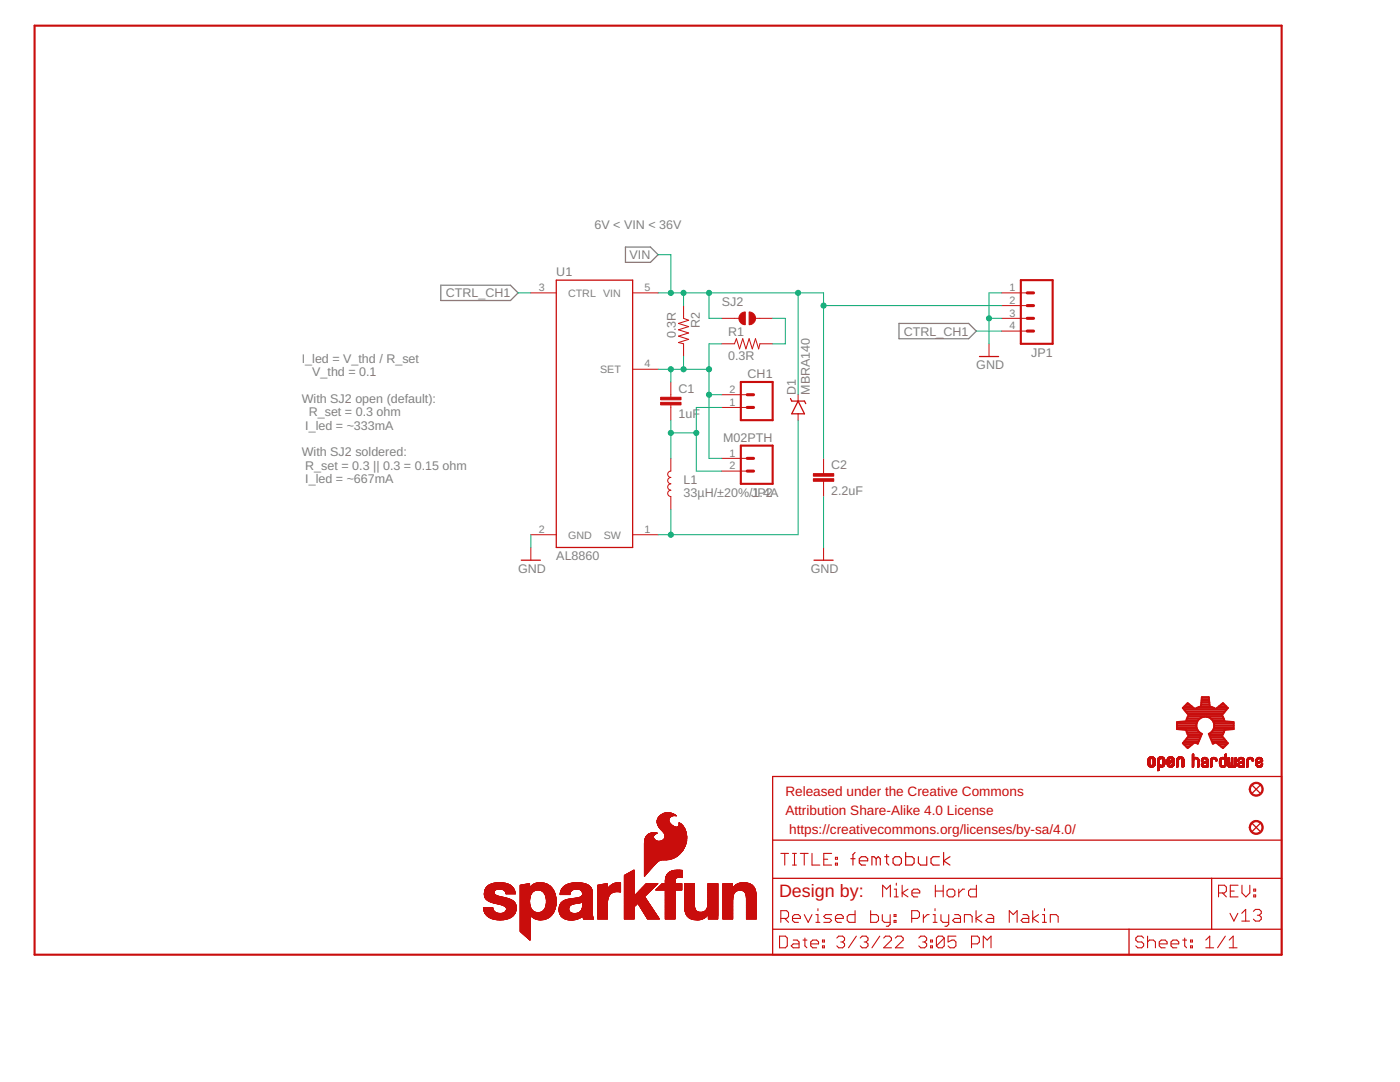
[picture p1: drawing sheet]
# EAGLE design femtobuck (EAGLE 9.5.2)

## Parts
C1  1uF  1.0UF50V10%(1206)  [1206-CAP]
C2  2.2uF  2.2UF50V10%(1206)  [1206-CAP]
CH1  CONN_023.5MM_LOCK  [SCREWTERMINAL-3.5MM-2_LOCK]
D1  MBRA140  DIODE-SCHOTTKY-MBRA140  [SMA-DIODE]
FID1  FIDUCIAL1X2  [FIDUCIAL-1X2]
FID2  FIDUCIAL1X2  [FIDUCIAL-1X2]
FRAME1  FRAME-LETTER  [CREATIVE_COMMONS]
JP1  M04PTH  [1X04]
JP2  M02PTH  [1X02@1]
L1  33µH/±20%/1.4A  INDUCTOR-SRN6045-33UH  [SRN6045]
LOGO1  OSHW-LOGOS  [OSHW-LOGO-S]
LOGO2  SFE_LOGO_NAME_FLAME.1_INCH  [SFE_LOGO_NAME_FLAME_.1]
R1  0.3R  0.3OHM-1/8W-1%(0805)  [0805]
R2  0.3R  0.3OHM-1/8W-1%(0805)  [0805]
SJ2  NO Jumper  JUMPER-SMT_2_NO_NO-SILK  [SMT-JUMPER_2_NO_NO-SILK]
U1  AL8860  [SOT23-5]

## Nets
CTRL_CH1: JP1.4 U1.3(CTRL)
GND: C2.2 JP1.1 JP1.3 U1.2(GND)
N$1: R1.2 SJ2.2
OUT+: C1.1 CH1.2 JP2.1 R1.1 R2.2 U1.4(SET)
OUT- [power]: C1.2 CH1.1 JP2.2 L1.2
SW: D1.A L1.1 U1.1(SW)
VIN: C2.1 D1.C JP1.2 R2.1 SJ2.1 U1.5(VIN)

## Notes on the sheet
- 6V < VIN < 36V
- I_led = V_thd / R_set
     V_thd = 0.1
  
  With SJ2 open (default):
    R_set = 0.3 ohm
   I_led = ~333mA
  
  With SJ2 soldered:
   R_set = 0.3 || 0.3 = 0.15 ohm
   I_led = ~667mA
- Mike Hord
- Revised by: Priyanka Makin | v13

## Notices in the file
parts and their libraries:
SparkFun-Aesthetics: Licensing: CC v3.0 Share-Alike You are welcome to use this library for commercial purposes.
SparkFun-Aesthetics: Released under the Creative Commons Attribution Share-Alike 4.0 License
SparkFun-Aesthetics: https://creativecommons.org/licenses/by-sa/4.0
